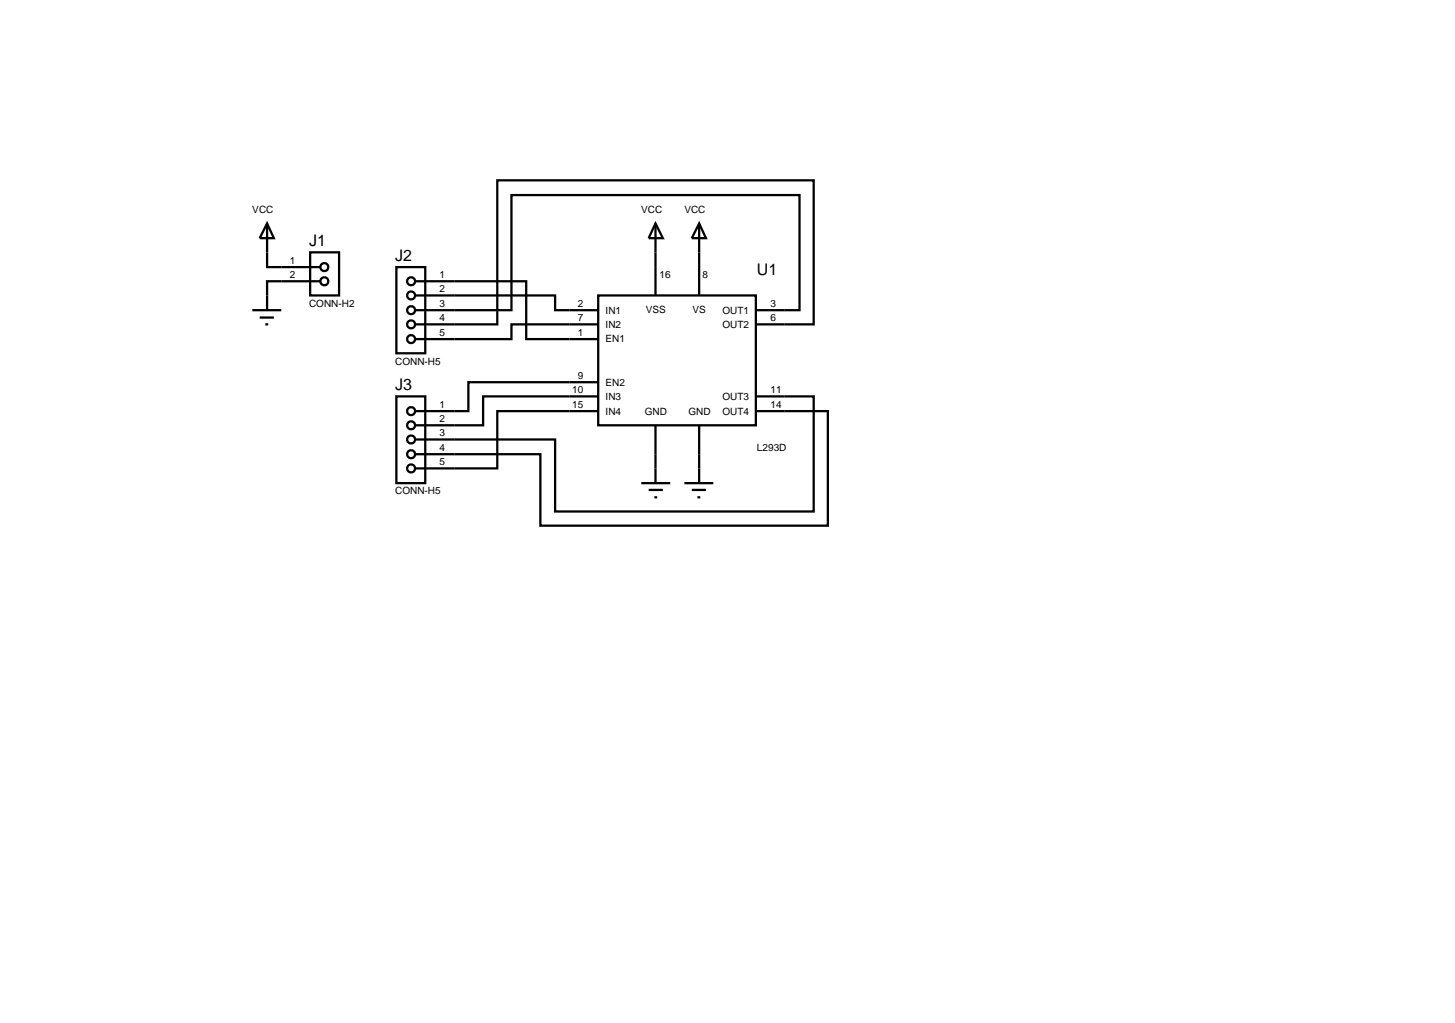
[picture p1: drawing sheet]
<svg xmlns="http://www.w3.org/2000/svg" width="257mm" height="180mm" viewBox="0 0 257 180" stroke-linecap="round" stroke-linejoin="round" font-family="sans-serif">
<g fill="none" stroke="#000" stroke-width=".4">
<path d="M47.1 39.4v7.7h9.4M47.1 39.4l1.2 2.6h-2.5zM115.6 39.4l1.3 2.6h-2.5zM115.6 39.4v12.7M123.3 39.4l1.2 2.6h-2.5zM123.3 39.4v12.7M44.5 54.7h5.1M45.8 56h2.5M46.8 57.2h.5M54.7 44.5h5.1v7.6h-5.1zM56.5 49.6h-9.4v5.1M69.9 47.1h5.1v15.2h-5.1z"/>
<path d="M73.2 49.6h19.6v10.2h12.7M73.2 52.1h24.7v2.6h7.6M73.2 54.7h17v-20.3h50.8v20.3h-7.7M73.2 57.2h14.5v-25.4h55.8v25.4h-10.2M105.5 52.1h27.8v22.9h-27.8zM105.5 57.2h-15.3v2.6h-17M69.9 69.9h5.1v15.3h-5.1zM105.5 67.4h-22.9v5.1h-9.4M105.5 69.9h-20.3v5.1h-12M105.5 72.5h-17.8v10.1h-14.5M115.6 75v10.2M123.3 75v10.2"/>
<path d="M133.3 69.9h10.2v20.3h-45.6v-12.7h-24.7M133.3 72.5h12.7v20.2h-50.7v-12.6h-22.1M113.1 85.2h5.1M114.4 86.4h2.5M115.4 87.7h.5M120.7 85.2h5.1M122 86.4h2.5M123 87.7h.5"/>
<circle cx="57.2" cy="49.6" r=".7"/>
<circle cx="57.2" cy="47.1" r=".7"/>
<circle cx="72.5" cy="49.6" r=".7"/>
<circle cx="72.5" cy="57.2" r=".7"/>
<circle cx="72.5" cy="59.8" r=".7"/>
<circle cx="72.5" cy="54.7" r=".7"/>
<circle cx="72.5" cy="52.1" r=".7"/>
<circle cx="72.5" cy="75" r=".7"/>
<circle cx="72.5" cy="72.5" r=".7"/>
<circle cx="72.5" cy="77.5" r=".7"/>
<circle cx="72.5" cy="82.6" r=".7"/>
<circle cx="72.5" cy="80.1" r=".7"/>
</g>
<g font-size="2.8">
<text x="54.5" y="43.4">J1</text>
<text x="69.7" y="46">J2</text>
<text x="133.5" y="48.5">U1</text>
<text x="69.7" y="68.8">J3</text>
</g>
<g font-size="1.8">
<text x="44.5" y="37.5">VCC</text>
<text x="113.1" y="37.5">VCC</text>
<text x="120.7" y="37.5">VCC</text>
<text x="51.1" y="46.5">1</text>
<text x="51.1" y="49">2</text>
<text x="77.5" y="49">1</text>
<text x="77.5" y="51.5">2</text>
<text x="116.3" y="49">16</text>
<text x="123.9" y="49">8</text>
<text x="54.5" y="54.2">CONN-H2</text>
<text x="77.5" y="54.1">3</text>
<text x="77.5" y="56.6">4</text>
<text x="77.5" y="59.2">5</text>
<text x="101.9" y="54.1">2</text>
<text x="101.9" y="56.6">7</text>
<text x="101.9" y="59.2">1</text>
<text x="106.8" y="55.3">IN1</text>
<text x="106.8" y="57.8">IN2</text>
<text x="113.9" y="55.2">VSS</text>
<text x="122.1" y="55.2">VS</text>
<text x="127.4" y="55.3">OUT1</text>
<text x="127.4" y="57.8">OUT2</text>
<text x="135.9" y="54.1">3</text>
<text x="135.9" y="56.6">6</text>
<text x="69.7" y="64.3">CONN-H5</text>
<text x="106.8" y="60.4">EN1</text>
<text x="77.5" y="71.9">1</text>
<text x="100.9" y="69.3">10</text>
<text x="100.9" y="71.9">15</text>
<text x="101.9" y="66.8">9</text>
<text x="106.8" y="70.5">IN3</text>
<text x="106.8" y="68">EN2</text>
<text x="127.4" y="70.5">OUT3</text>
<text x="135.9" y="69.3">11</text>
<text x="135.9" y="71.9">14</text>
<text x="77.5" y="74.4">2</text>
<text x="77.5" y="76.9">3</text>
<text x="106.8" y="73.1">IN4</text>
<text x="113.7" y="73.1">GND</text>
<text x="121.4" y="73.1">GND</text>
<text x="127.4" y="73.1">OUT4</text>
<text x="77.5" y="79.5">4</text>
<text x="77.5" y="82">5</text>
<text x="133.5" y="79.6">L293D</text>
<text x="69.7" y="87.2">CONN-H5</text>
</g>
</svg>
